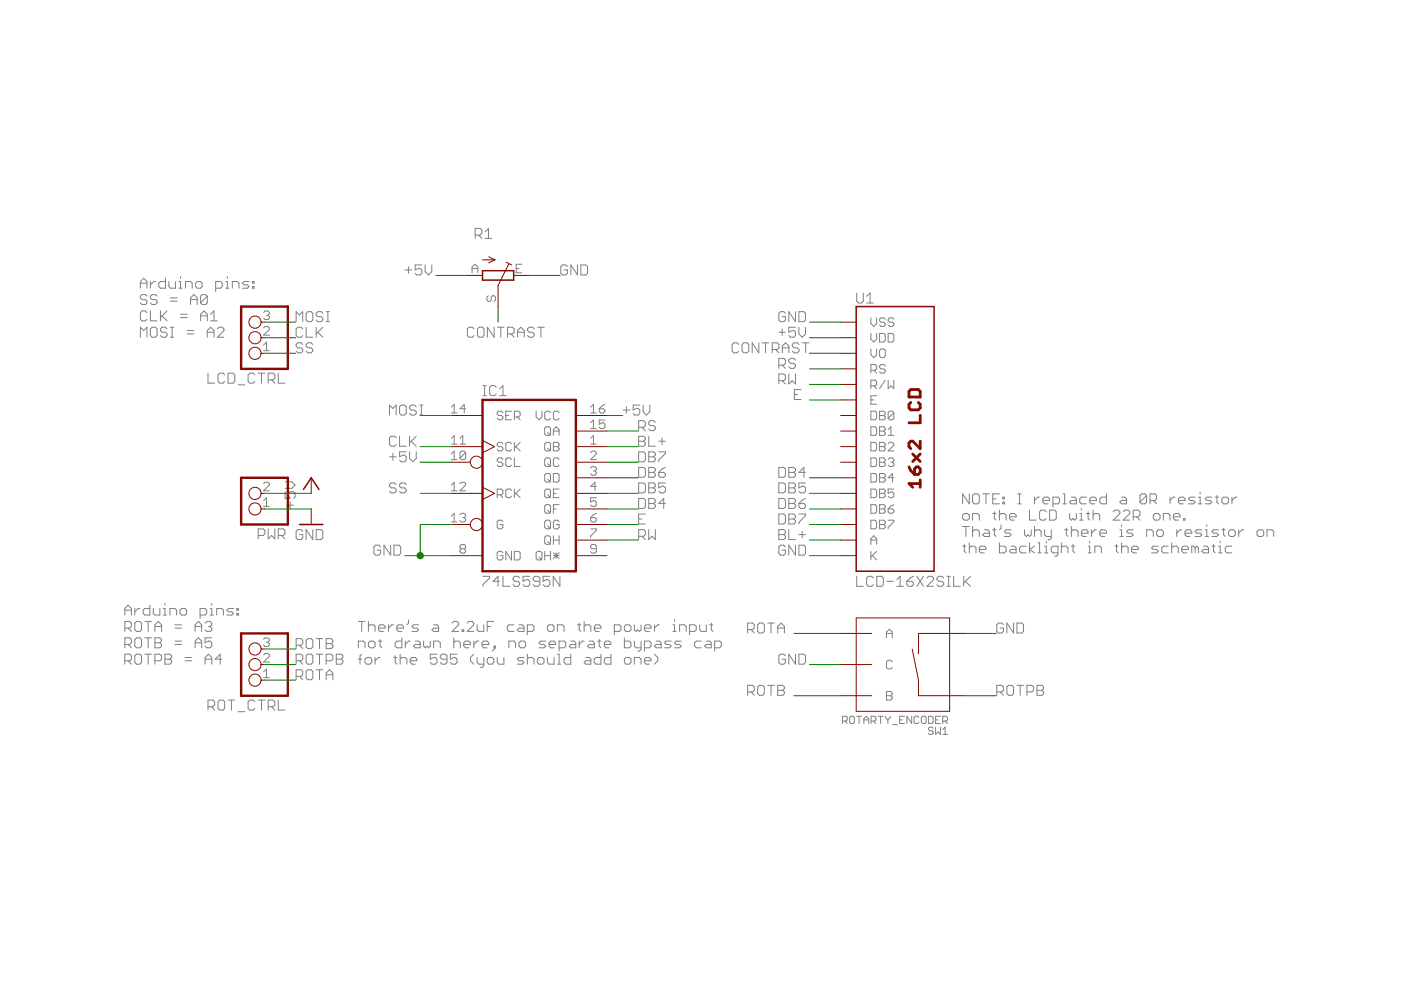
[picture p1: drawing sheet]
<?xml version="1.0" encoding="utf-8"?>
<!DOCTYPE eagle SYSTEM "eagle.dtd">
<!--
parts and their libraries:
SparkFun-Displays: Licensing: CC v3.0 Share-Alike You are welcome to use this library for commercial purposes.
-->
<eagle version="6.5.0">
<drawing>
<settings>
<setting alwaysvectorfont="yes"/>
<setting verticaltext="up"/>
</settings>
<grid distance="0.1" unitdist="inch" unit="inch" style="lines" multiple="1" display="no" altdistance="0.01" altunitdist="inch" altunit="inch"/>
<schematic xreflabel="%F%N/%S.%C%R" xrefpart="/%S.%C%R">
<libraries>
<library name="SparkFun-Displays">
<symbols>
<symbol name="LCD-16X2">
<wire x1="-7.62" y1="22.86" x2="-7.62" y2="-20.32" width="0.254" layer="94"/>
<wire x1="-7.62" y1="-20.32" x2="5.08" y2="-20.32" width="0.254" layer="94"/>
<wire x1="5.08" y1="-20.32" x2="5.08" y2="22.86" width="0.254" layer="94"/>
<wire x1="5.08" y1="22.86" x2="-7.62" y2="22.86" width="0.254" layer="94"/>
<text x="-7.62" y="23.368" size="1.778" layer="95">&gt;Name</text>
<text x="-7.62" y="-22.86" size="1.778" layer="96">&gt;Value</text>
<text x="3.048" y="-6.858" size="2.286" layer="94" ratio="20" rot="R90">16x2 LCD</text>
<pin name="A" x="-10.16" y="-15.24" visible="pin" length="short" direction="pwr"/>
<pin name="DB0" x="-10.16" y="5.08" visible="pin" length="short"/>
<pin name="DB1" x="-10.16" y="2.54" visible="pin" length="short"/>
<pin name="DB2" x="-10.16" y="0" visible="pin" length="short"/>
<pin name="DB3" x="-10.16" y="-2.54" visible="pin" length="short"/>
<pin name="DB4" x="-10.16" y="-5.08" visible="pin" length="short"/>
<pin name="DB5" x="-10.16" y="-7.62" visible="pin" length="short"/>
<pin name="DB6" x="-10.16" y="-10.16" visible="pin" length="short"/>
<pin name="DB7" x="-10.16" y="-12.7" visible="pin" length="short"/>
<pin name="E" x="-10.16" y="7.62" visible="pin" length="short" direction="in"/>
<pin name="K" x="-10.16" y="-17.78" visible="pin" length="short" direction="pwr"/>
<pin name="R/W" x="-10.16" y="10.16" visible="pin" length="short" direction="in"/>
<pin name="RS" x="-10.16" y="12.7" visible="pin" length="short" direction="in"/>
<pin name="VDD" x="-10.16" y="17.78" visible="pin" length="short" direction="pwr"/>
<pin name="VO" x="-10.16" y="15.24" visible="pin" length="short"/>
<pin name="VSS" x="-10.16" y="20.32" visible="pin" length="short" direction="pwr"/>
</symbol>
</symbols>
<devicesets>
<deviceset name="LCD-16X2" prefix="U">
<gates>
<gate name="G$1" symbol="LCD-16X2" x="0" y="0"/>
</gates>
<devices>
<device name="SILK" package="LCD-16X2">
<connects>
<connect gate="G$1" pin="A" pad="15"/>
<connect gate="G$1" pin="DB0" pad="7"/>
<connect gate="G$1" pin="DB1" pad="8"/>
<connect gate="G$1" pin="DB2" pad="9"/>
<connect gate="G$1" pin="DB3" pad="10"/>
<connect gate="G$1" pin="DB4" pad="11"/>
<connect gate="G$1" pin="DB5" pad="12"/>
<connect gate="G$1" pin="DB6" pad="13"/>
<connect gate="G$1" pin="DB7" pad="14"/>
<connect gate="G$1" pin="E" pad="6"/>
<connect gate="G$1" pin="K" pad="16"/>
<connect gate="G$1" pin="R/W" pad="5"/>
<connect gate="G$1" pin="RS" pad="4"/>
<connect gate="G$1" pin="VDD" pad="2"/>
<connect gate="G$1" pin="VO" pad="3"/>
<connect gate="G$1" pin="VSS" pad="1"/>
</connects>
<technologies>
<technology name=""/>
</technologies>
</device>
<device name="NOSILK" package="LCD-16X2_NOSILK">
<connects>
<connect gate="G$1" pin="A" pad="15"/>
<connect gate="G$1" pin="DB0" pad="7"/>
<connect gate="G$1" pin="DB1" pad="8"/>
<connect gate="G$1" pin="DB2" pad="9"/>
<connect gate="G$1" pin="DB3" pad="10"/>
<connect gate="G$1" pin="DB4" pad="11"/>
<connect gate="G$1" pin="DB5" pad="12"/>
<connect gate="G$1" pin="DB6" pad="13"/>
<connect gate="G$1" pin="DB7" pad="14"/>
<connect gate="G$1" pin="E" pad="6"/>
<connect gate="G$1" pin="K" pad="16"/>
<connect gate="G$1" pin="R/W" pad="5"/>
<connect gate="G$1" pin="RS" pad="4"/>
<connect gate="G$1" pin="VDD" pad="2"/>
<connect gate="G$1" pin="VO" pad="3"/>
<connect gate="G$1" pin="VSS" pad="1"/>
</connects>
<technologies>
<technology name=""/>
</technologies>
</device>
<device name="NOHOLES" package="LCD-16X2_NOHOLES">
<connects>
<connect gate="G$1" pin="A" pad="15"/>
<connect gate="G$1" pin="DB0" pad="7"/>
<connect gate="G$1" pin="DB1" pad="8"/>
<connect gate="G$1" pin="DB2" pad="9"/>
<connect gate="G$1" pin="DB3" pad="10"/>
<connect gate="G$1" pin="DB4" pad="11"/>
<connect gate="G$1" pin="DB5" pad="12"/>
<connect gate="G$1" pin="DB6" pad="13"/>
<connect gate="G$1" pin="DB7" pad="14"/>
<connect gate="G$1" pin="E" pad="6"/>
<connect gate="G$1" pin="K" pad="16"/>
<connect gate="G$1" pin="R/W" pad="5"/>
<connect gate="G$1" pin="RS" pad="4"/>
<connect gate="G$1" pin="VDD" pad="2"/>
<connect gate="G$1" pin="VO" pad="3"/>
<connect gate="G$1" pin="VSS" pad="1"/>
</connects>
<technologies>
<technology name=""/>
</technologies>
</device>
<device name="8X2" package="LCD-8X2">
<connects>
<connect gate="G$1" pin="A" pad="15"/>
<connect gate="G$1" pin="DB0" pad="7"/>
<connect gate="G$1" pin="DB1" pad="8"/>
<connect gate="G$1" pin="DB2" pad="9"/>
<connect gate="G$1" pin="DB3" pad="10"/>
<connect gate="G$1" pin="DB4" pad="11"/>
<connect gate="G$1" pin="DB5" pad="12"/>
<connect gate="G$1" pin="DB6" pad="13"/>
<connect gate="G$1" pin="DB7" pad="14"/>
<connect gate="G$1" pin="E" pad="6"/>
<connect gate="G$1" pin="K" pad="16"/>
<connect gate="G$1" pin="R/W" pad="5"/>
<connect gate="G$1" pin="RS" pad="4"/>
<connect gate="G$1" pin="VDD" pad="2"/>
<connect gate="G$1" pin="VO" pad="3"/>
<connect gate="G$1" pin="VSS" pad="1"/>
</connects>
<technologies>
<technology name=""/>
</technologies>
</device>
<device name="8X2-KIT" package="LCD-8X2-KIT">
<connects>
<connect gate="G$1" pin="A" pad="15"/>
<connect gate="G$1" pin="DB0" pad="7"/>
<connect gate="G$1" pin="DB1" pad="8"/>
<connect gate="G$1" pin="DB2" pad="9"/>
<connect gate="G$1" pin="DB3" pad="10"/>
<connect gate="G$1" pin="DB4" pad="11"/>
<connect gate="G$1" pin="DB5" pad="12"/>
<connect gate="G$1" pin="DB6" pad="13"/>
<connect gate="G$1" pin="DB7" pad="14"/>
<connect gate="G$1" pin="E" pad="6"/>
<connect gate="G$1" pin="K" pad="16"/>
<connect gate="G$1" pin="R/W" pad="5"/>
<connect gate="G$1" pin="RS" pad="4"/>
<connect gate="G$1" pin="VDD" pad="2"/>
<connect gate="G$1" pin="VO" pad="3"/>
<connect gate="G$1" pin="VSS" pad="1"/>
</connects>
<technologies>
<technology name=""/>
</technologies>
</device>
</devices>
</deviceset>
</devicesets>
</library>
<library name="SparkFun-Electromechanical">
<symbols>
<symbol name="ROT_ENCODER">
<pin name="SW+" x="-10.16" y="5.08" visible="off" length="middle"/>
<pin name="SW-" x="-10.16" y="-5.08" visible="off" length="middle"/>
<pin name="B" x="10.16" y="5.08" visible="pin" length="middle" rot="R180"/>
<pin name="C" x="10.16" y="0" visible="pin" length="middle" rot="R180"/>
<pin name="A" x="10.16" y="-5.08" visible="pin" length="middle" rot="R180"/>
<wire x1="-5.08" y1="5.08" x2="-2.54" y2="5.08" width="0.1524" layer="94"/>
<wire x1="-2.54" y1="5.08" x2="-2.54" y2="2.54" width="0.1524" layer="94"/>
<wire x1="-2.54" y1="2.54" x2="-1.524" y2="-2.54" width="0.1524" layer="94"/>
<wire x1="-5.08" y1="-5.08" x2="-2.54" y2="-5.08" width="0.1524" layer="94"/>
<wire x1="-2.54" y1="-5.08" x2="-2.54" y2="-1.778" width="0.1524" layer="94"/>
<wire x1="-7.62" y1="7.62" x2="7.62" y2="7.62" width="0.1524" layer="94"/>
<wire x1="7.62" y1="7.62" x2="7.62" y2="-7.62" width="0.1524" layer="94"/>
<wire x1="7.62" y1="-7.62" x2="-7.62" y2="-7.62" width="0.1524" layer="94"/>
<wire x1="-7.62" y1="-7.62" x2="-7.62" y2="7.62" width="0.1524" layer="94"/>
<text x="-7.62" y="10.16" size="1.27" layer="95">&gt;NAME</text>
<text x="-7.62" y="8.382" size="1.27" layer="96">&gt;VALUE</text>
</symbol>
</symbols>
<devicesets>
<deviceset name="ROTARTY_ENCODER" prefix="SW">
<gates>
<gate name="G$1" symbol="ROT_ENCODER" x="0" y="0"/>
</gates>
<devices>
<device name="" package="ROTARY_ENC_PLAIN">
<connects>
<connect gate="G$1" pin="A" pad="A"/>
<connect gate="G$1" pin="B" pad="B"/>
<connect gate="G$1" pin="C" pad="C"/>
<connect gate="G$1" pin="SW+" pad="SW+"/>
<connect gate="G$1" pin="SW-" pad="SW-"/>
</connects>
<technologies>
<technology name=""/>
</technologies>
</device>
</devices>
</deviceset>
</devicesets>
</library>
<library name="pinhead">
<symbols>
<symbol name="PINHD3">
<wire x1="-6.35" y1="-5.08" x2="1.27" y2="-5.08" width="0.4064" layer="94"/>
<wire x1="1.27" y1="-5.08" x2="1.27" y2="5.08" width="0.4064" layer="94"/>
<wire x1="1.27" y1="5.08" x2="-6.35" y2="5.08" width="0.4064" layer="94"/>
<wire x1="-6.35" y1="5.08" x2="-6.35" y2="-5.08" width="0.4064" layer="94"/>
<text x="-6.35" y="5.715" size="1.778" layer="95">&gt;NAME</text>
<text x="-6.35" y="-7.62" size="1.778" layer="96">&gt;VALUE</text>
<pin name="1" x="-2.54" y="2.54" visible="pad" length="short" direction="pas" function="dot"/>
<pin name="2" x="-2.54" y="0" visible="pad" length="short" direction="pas" function="dot"/>
<pin name="3" x="-2.54" y="-2.54" visible="pad" length="short" direction="pas" function="dot"/>
</symbol>
<symbol name="PINHD2">
<wire x1="-6.35" y1="-2.54" x2="1.27" y2="-2.54" width="0.4064" layer="94"/>
<wire x1="1.27" y1="-2.54" x2="1.27" y2="5.08" width="0.4064" layer="94"/>
<wire x1="1.27" y1="5.08" x2="-6.35" y2="5.08" width="0.4064" layer="94"/>
<wire x1="-6.35" y1="5.08" x2="-6.35" y2="-2.54" width="0.4064" layer="94"/>
<text x="-6.35" y="5.715" size="1.778" layer="95">&gt;NAME</text>
<text x="-6.35" y="-5.08" size="1.778" layer="96">&gt;VALUE</text>
<pin name="1" x="-2.54" y="2.54" visible="pad" length="short" direction="pas" function="dot"/>
<pin name="2" x="-2.54" y="0" visible="pad" length="short" direction="pas" function="dot"/>
</symbol>
</symbols>
<devicesets>
<deviceset name="PINHD-1X3" prefix="JP" uservalue="yes">
<gates>
<gate name="A" symbol="PINHD3" x="0" y="0"/>
</gates>
<devices>
<device name="" package="1X03">
<connects>
<connect gate="A" pin="1" pad="1"/>
<connect gate="A" pin="2" pad="2"/>
<connect gate="A" pin="3" pad="3"/>
</connects>
<technologies>
<technology name=""/>
</technologies>
</device>
<device name="/90" package="1X03/90">
<connects>
<connect gate="A" pin="1" pad="1"/>
<connect gate="A" pin="2" pad="2"/>
<connect gate="A" pin="3" pad="3"/>
</connects>
<technologies>
<technology name=""/>
</technologies>
</device>
</devices>
</deviceset>
<deviceset name="PINHD-1X2" prefix="JP" uservalue="yes">
<gates>
<gate name="G$1" symbol="PINHD2" x="0" y="0"/>
</gates>
<devices>
<device name="" package="1X02">
<connects>
<connect gate="G$1" pin="1" pad="1"/>
<connect gate="G$1" pin="2" pad="2"/>
</connects>
<technologies>
<technology name=""/>
</technologies>
</device>
<device name="/90" package="1X02/90">
<connects>
<connect gate="G$1" pin="1" pad="1"/>
<connect gate="G$1" pin="2" pad="2"/>
</connects>
<technologies>
<technology name=""/>
</technologies>
</device>
</devices>
</deviceset>
</devicesets>
</library>
<library name="SparkFun-DigitalIC">
<symbols>
<symbol name="74595">
<wire x1="-5.08" y1="-15.24" x2="10.16" y2="-15.24" width="0.4064" layer="94"/>
<wire x1="10.16" y1="-15.24" x2="10.16" y2="12.7" width="0.4064" layer="94"/>
<wire x1="10.16" y1="12.7" x2="-5.08" y2="12.7" width="0.4064" layer="94"/>
<wire x1="-5.08" y1="12.7" x2="-5.08" y2="-15.24" width="0.4064" layer="94"/>
<text x="-5.08" y="13.335" size="1.778" layer="95">&gt;NAME</text>
<text x="-5.08" y="-17.78" size="1.778" layer="96">&gt;VALUE</text>
<pin name="QB" x="15.24" y="5.08" length="middle" direction="hiz" rot="R180"/>
<pin name="QC" x="15.24" y="2.54" length="middle" direction="hiz" rot="R180"/>
<pin name="QD" x="15.24" y="0" length="middle" direction="hiz" rot="R180"/>
<pin name="QE" x="15.24" y="-2.54" length="middle" direction="hiz" rot="R180"/>
<pin name="QF" x="15.24" y="-5.08" length="middle" direction="hiz" rot="R180"/>
<pin name="QG" x="15.24" y="-7.62" length="middle" direction="hiz" rot="R180"/>
<pin name="QH" x="15.24" y="-10.16" length="middle" direction="hiz" rot="R180"/>
<pin name="SCL" x="-10.16" y="2.54" length="middle" direction="in" function="dot"/>
<pin name="SCK" x="-10.16" y="5.08" length="middle" direction="in" function="clk"/>
<pin name="RCK" x="-10.16" y="-2.54" length="middle" direction="in" function="clk"/>
<pin name="G" x="-10.16" y="-7.62" length="middle" direction="in" function="dot"/>
<pin name="SER" x="-10.16" y="10.16" length="middle" direction="in"/>
<pin name="QA" x="15.24" y="7.62" length="middle" direction="hiz" rot="R180"/>
<pin name="QH*" x="15.24" y="-12.7" length="middle" direction="hiz" rot="R180"/>
<pin name="GND" x="-10.16" y="-12.7" length="middle" direction="pwr"/>
<pin name="VCC" x="15.24" y="10.16" length="middle" direction="pwr" rot="R180"/>
</symbol>
</symbols>
<devicesets>
<deviceset name="74*595" prefix="IC">
<gates>
<gate name="A" symbol="74595" x="22.86" y="0"/>
</gates>
<devices>
<device name="N" package="DIL16">
<connects>
<connect gate="A" pin="G" pad="13"/>
<connect gate="A" pin="GND" pad="8"/>
<connect gate="A" pin="QA" pad="15"/>
<connect gate="A" pin="QB" pad="1"/>
<connect gate="A" pin="QC" pad="2"/>
<connect gate="A" pin="QD" pad="3"/>
<connect gate="A" pin="QE" pad="4"/>
<connect gate="A" pin="QF" pad="5"/>
<connect gate="A" pin="QG" pad="6"/>
<connect gate="A" pin="QH" pad="7"/>
<connect gate="A" pin="QH*" pad="9"/>
<connect gate="A" pin="RCK" pad="12"/>
<connect gate="A" pin="SCK" pad="11"/>
<connect gate="A" pin="SCL" pad="10"/>
<connect gate="A" pin="SER" pad="14"/>
<connect gate="A" pin="VCC" pad="16"/>
</connects>
<technologies>
<technology name="LS"/>
</technologies>
</device>
<device name="D" package="SO16">
<connects>
<connect gate="A" pin="G" pad="13"/>
<connect gate="A" pin="GND" pad="8"/>
<connect gate="A" pin="QA" pad="15"/>
<connect gate="A" pin="QB" pad="1"/>
<connect gate="A" pin="QC" pad="2"/>
<connect gate="A" pin="QD" pad="3"/>
<connect gate="A" pin="QE" pad="4"/>
<connect gate="A" pin="QF" pad="5"/>
<connect gate="A" pin="QG" pad="6"/>
<connect gate="A" pin="QH" pad="7"/>
<connect gate="A" pin="QH*" pad="9"/>
<connect gate="A" pin="RCK" pad="12"/>
<connect gate="A" pin="SCK" pad="11"/>
<connect gate="A" pin="SCL" pad="10"/>
<connect gate="A" pin="SER" pad="14"/>
<connect gate="A" pin="VCC" pad="16"/>
</connects>
<technologies>
<technology name="LS"/>
</technologies>
</device>
<device name="FK" package="LCC20">
<connects>
<connect gate="A" pin="G" pad="17"/>
<connect gate="A" pin="GND" pad="10"/>
<connect gate="A" pin="QA" pad="19"/>
<connect gate="A" pin="QB" pad="2"/>
<connect gate="A" pin="QC" pad="3"/>
<connect gate="A" pin="QD" pad="4"/>
<connect gate="A" pin="QE" pad="5"/>
<connect gate="A" pin="QF" pad="7"/>
<connect gate="A" pin="QG" pad="8"/>
<connect gate="A" pin="QH" pad="9"/>
<connect gate="A" pin="QH*" pad="12"/>
<connect gate="A" pin="RCK" pad="15"/>
<connect gate="A" pin="SCK" pad="14"/>
<connect gate="A" pin="SCL" pad="13"/>
<connect gate="A" pin="SER" pad="18"/>
<connect gate="A" pin="VCC" pad="20"/>
</connects>
<technologies>
<technology name="LS"/>
</technologies>
</device>
<device name="" package="TSSOP16">
<connects>
<connect gate="A" pin="G" pad="13"/>
<connect gate="A" pin="GND" pad="8"/>
<connect gate="A" pin="QA" pad="15"/>
<connect gate="A" pin="QB" pad="1"/>
<connect gate="A" pin="QC" pad="2"/>
<connect gate="A" pin="QD" pad="3"/>
<connect gate="A" pin="QE" pad="4"/>
<connect gate="A" pin="QF" pad="5"/>
<connect gate="A" pin="QG" pad="6"/>
<connect gate="A" pin="QH" pad="7"/>
<connect gate="A" pin="QH*" pad="9"/>
<connect gate="A" pin="RCK" pad="12"/>
<connect gate="A" pin="SCK" pad="11"/>
<connect gate="A" pin="SCL" pad="10"/>
<connect gate="A" pin="SER" pad="14"/>
<connect gate="A" pin="VCC" pad="16"/>
</connects>
<technologies>
<technology name=""/>
</technologies>
</device>
</devices>
</deviceset>
</devicesets>
</library>
<library name="supply1">
<symbols>
<symbol name="GND">
<wire x1="-1.905" y1="0" x2="1.905" y2="0" width="0.254" layer="94"/>
<text x="-2.54" y="-2.54" size="1.778" layer="96">&gt;VALUE</text>
<pin name="GND" x="0" y="2.54" visible="off" length="short" direction="sup" rot="R270"/>
</symbol>
<symbol name="+5V">
<wire x1="1.27" y1="-1.905" x2="0" y2="0" width="0.254" layer="94"/>
<wire x1="0" y1="0" x2="-1.27" y2="-1.905" width="0.254" layer="94"/>
<text x="-2.54" y="-5.08" size="1.778" layer="96" rot="R90">&gt;VALUE</text>
<pin name="+5V" x="0" y="-2.54" visible="off" length="short" direction="sup" rot="R90"/>
</symbol>
</symbols>
<devicesets>
<deviceset name="GND" prefix="GND">
<gates>
<gate name="1" symbol="GND" x="0" y="0"/>
</gates>
<devices>
<device name="">
<technologies>
<technology name=""/>
</technologies>
</device>
</devices>
</deviceset>
<deviceset name="+5V" prefix="P+">
<gates>
<gate name="1" symbol="+5V" x="0" y="0"/>
</gates>
<devices>
<device name="">
<technologies>
<technology name=""/>
</technologies>
</device>
</devices>
</deviceset>
</devicesets>
</library>
<library name="pot">
<symbols>
<symbol name="TPOT">
<wire x1="-0.762" y1="2.54" x2="-0.762" y2="-2.54" width="0.254" layer="94"/>
<wire x1="0.762" y1="-2.54" x2="0.762" y2="2.54" width="0.254" layer="94"/>
<wire x1="2.54" y1="0" x2="1.651" y2="0" width="0.1524" layer="94"/>
<wire x1="1.651" y1="0" x2="-1.8796" y2="1.7526" width="0.1524" layer="94"/>
<wire x1="0.762" y1="2.54" x2="-0.762" y2="2.54" width="0.254" layer="94"/>
<wire x1="-0.762" y1="-2.54" x2="0.762" y2="-2.54" width="0.254" layer="94"/>
<wire x1="-2.54" y1="-2.54" x2="-2.54" y2="-0.508" width="0.1524" layer="94"/>
<wire x1="-2.54" y1="-0.508" x2="-3.048" y2="-1.524" width="0.1524" layer="94"/>
<wire x1="-2.54" y1="-0.508" x2="-2.032" y2="-1.524" width="0.1524" layer="94"/>
<wire x1="-2.1597" y1="1.2939" x2="-1.7018" y2="2.2352" width="0.1524" layer="94"/>
<text x="-5.969" y="-3.81" size="1.778" layer="95" rot="R90">&gt;NAME</text>
<text x="-3.81" y="-3.81" size="1.778" layer="96" rot="R90">&gt;VALUE</text>
<pin name="A" x="0" y="-5.08" visible="pad" length="short" direction="pas" rot="R90"/>
<pin name="E" x="0" y="5.08" visible="pad" length="short" direction="pas" rot="R270"/>
<pin name="S" x="5.08" y="0" visible="pad" length="short" direction="pas" rot="R180"/>
</symbol>
</symbols>
<devicesets>
<deviceset name="TRIM_EU-" prefix="R" uservalue="yes">
<gates>
<gate name="1" symbol="TPOT" x="0" y="0"/>
</gates>
<devices>
<device name="B25P" package="B25P">
<connects>
<connect gate="1" pin="A" pad="A"/>
<connect gate="1" pin="E" pad="E"/>
<connect gate="1" pin="S" pad="S"/>
</connects>
<technologies>
<technology name=""/>
</technologies>
</device>
<device name="B25U" package="B25U">
<connects>
<connect gate="1" pin="A" pad="A"/>
<connect gate="1" pin="E" pad="E"/>
<connect gate="1" pin="S" pad="S"/>
</connects>
<technologies>
<technology name=""/>
</technologies>
</device>
<device name="B25V" package="B25V">
<connects>
<connect gate="1" pin="A" pad="A"/>
<connect gate="1" pin="E" pad="E"/>
<connect gate="1" pin="S" pad="S"/>
</connects>
<technologies>
<technology name=""/>
</technologies>
</device>
<device name="B25X" package="B25X">
<connects>
<connect gate="1" pin="A" pad="A"/>
<connect gate="1" pin="E" pad="E"/>
<connect gate="1" pin="S" pad="S"/>
</connects>
<technologies>
<technology name=""/>
</technologies>
</device>
<device name="B64W" package="B64W">
<connects>
<connect gate="1" pin="A" pad="A"/>
<connect gate="1" pin="E" pad="E"/>
<connect gate="1" pin="S" pad="S"/>
</connects>
<technologies>
<technology name=""/>
</technologies>
</device>
<device name="B64Y" package="B64Y">
<connects>
<connect gate="1" pin="A" pad="A"/>
<connect gate="1" pin="E" pad="E"/>
<connect gate="1" pin="S" pad="S"/>
</connects>
<technologies>
<technology name=""/>
</technologies>
</device>
<device name="B90P" package="SP19L">
<connects>
<connect gate="1" pin="A" pad="A"/>
<connect gate="1" pin="E" pad="E"/>
<connect gate="1" pin="S" pad="S"/>
</connects>
<technologies>
<technology name=""/>
</technologies>
</device>
<device name="CA6H" package="CA6H">
<connects>
<connect gate="1" pin="A" pad="A"/>
<connect gate="1" pin="E" pad="E"/>
<connect gate="1" pin="S" pad="S"/>
</connects>
<technologies>
<technology name=""/>
</technologies>
</device>
<device name="CA6V" package="CA6V">
<connects>
<connect gate="1" pin="A" pad="A"/>
<connect gate="1" pin="E" pad="E"/>
<connect gate="1" pin="S" pad="S"/>
</connects>
<technologies>
<technology name=""/>
</technologies>
</device>
<device name="CA9H" package="CA9H">
<connects>
<connect gate="1" pin="A" pad="A"/>
<connect gate="1" pin="E" pad="E"/>
<connect gate="1" pin="S" pad="S"/>
</connects>
<technologies>
<technology name=""/>
</technologies>
</device>
<device name="CA9V" package="CA9V">
<connects>
<connect gate="1" pin="A" pad="A"/>
<connect gate="1" pin="E" pad="E"/>
<connect gate="1" pin="S" pad="S"/>
</connects>
<technologies>
<technology name=""/>
</technologies>
</device>
<device name="CA14V" package="CA14V">
<connects>
<connect gate="1" pin="A" pad="A"/>
<connect gate="1" pin="E" pad="E"/>
<connect gate="1" pin="S" pad="S"/>
</connects>
<technologies>
<technology name=""/>
</technologies>
</device>
<device name="CA14H" package="CA14H">
<connects>
<connect gate="1" pin="A" pad="A"/>
<connect gate="1" pin="E" pad="E"/>
<connect gate="1" pin="S" pad="S"/>
</connects>
<technologies>
<technology name=""/>
</technologies>
</device>
<device name="CT6" package="CT6">
<connects>
<connect gate="1" pin="A" pad="A"/>
<connect gate="1" pin="E" pad="E"/>
<connect gate="1" pin="S" pad="S"/>
</connects>
<technologies>
<technology name=""/>
</technologies>
</device>
<device name="ECP10P" package="ECP10P">
<connects>
<connect gate="1" pin="A" pad="A"/>
<connect gate="1" pin="E" pad="E"/>
<connect gate="1" pin="S" pad="S"/>
</connects>
<technologies>
<technology name=""/>
</technologies>
</device>
<device name="ECP10S" package="ECP10S">
<connects>
<connect gate="1" pin="A" pad="A"/>
<connect gate="1" pin="E" pad="E"/>
<connect gate="1" pin="S" pad="S"/>
</connects>
<technologies>
<technology name=""/>
</technologies>
</device>
<device name="LI10" package="LI10">
<connects>
<connect gate="1" pin="A" pad="A"/>
<connect gate="1" pin="E" pad="E"/>
<connect gate="1" pin="S" pad="S"/>
</connects>
<technologies>
<technology name=""/>
</technologies>
</device>
<device name="LI15" package="LI15">
<connects>
<connect gate="1" pin="A" pad="A"/>
<connect gate="1" pin="E" pad="E"/>
<connect gate="1" pin="S" pad="S"/>
</connects>
<technologies>
<technology name=""/>
</technologies>
</device>
<device name="RJ6" package="RJ6">
<connects>
<connect gate="1" pin="A" pad="A"/>
<connect gate="1" pin="E" pad="E"/>
<connect gate="1" pin="S" pad="S"/>
</connects>
<technologies>
<technology name=""/>
</technologies>
</device>
<device name="RJ6S" package="RJ6S">
<connects>
<connect gate="1" pin="A" pad="A"/>
<connect gate="1" pin="E" pad="E"/>
<connect gate="1" pin="S" pad="S"/>
</connects>
<technologies>
<technology name=""/>
</technologies>
</device>
<device name="RJ9W" package="RJ9W">
<connects>
<connect gate="1" pin="A" pad="A"/>
<connect gate="1" pin="E" pad="E"/>
<connect gate="1" pin="S" pad="S"/>
</connects>
<technologies>
<technology name=""/>
</technologies>
</device>
<device name="RS3" package="RS3">
<connects>
<connect gate="1" pin="A" pad="A"/>
<connect gate="1" pin="E" pad="E"/>
<connect gate="1" pin="S" pad="S"/>
</connects>
<technologies>
<technology name=""/>
</technologies>
</device>
<device name="S43P" package="SP19L">
<connects>
<connect gate="1" pin="A" pad="A"/>
<connect gate="1" pin="E" pad="E"/>
<connect gate="1" pin="S" pad="S"/>
</connects>
<technologies>
<technology name=""/>
</technologies>
</device>
<device name="S63P" package="S63P">
<connects>
<connect gate="1" pin="A" pad="A"/>
<connect gate="1" pin="E" pad="E"/>
<connect gate="1" pin="S" pad="S"/>
</connects>
<technologies>
<technology name=""/>
</technologies>
</device>
<device name="S63S" package="S63S">
<connects>
<connect gate="1" pin="A" pad="A"/>
<connect gate="1" pin="E" pad="E"/>
<connect gate="1" pin="S" pad="S"/>
</connects>
<technologies>
<technology name=""/>
</technologies>
</device>
<device name="S63X" package="S63X">
<connects>
<connect gate="1" pin="A" pad="A"/>
<connect gate="1" pin="E" pad="E"/>
<connect gate="1" pin="S" pad="S"/>
</connects>
<technologies>
<technology name=""/>
</technologies>
</device>
<device name="S64W" package="S64W">
<connects>
<connect gate="1" pin="A" pad="A"/>
<connect gate="1" pin="E" pad="E"/>
<connect gate="1" pin="S" pad="S"/>
</connects>
<technologies>
<technology name=""/>
</technologies>
</device>
<device name="S64Y" package="S64Y">
<connects>
<connect gate="1" pin="A" pad="A"/>
<connect gate="1" pin="E" pad="E"/>
<connect gate="1" pin="S" pad="S"/>
</connects>
<technologies>
<technology name=""/>
</technologies>
</device>
<device name="S75H" package="S75H">
<connects>
<connect gate="1" pin="A" pad="A"/>
<connect gate="1" pin="E" pad="E"/>
<connect gate="1" pin="S" pad="S"/>
</connects>
<technologies>
<technology name=""/>
</technologies>
</device>
<device name="S75P" package="S75P">
<connects>
<connect gate="1" pin="A" pad="A"/>
<connect gate="1" pin="E" pad="E"/>
<connect gate="1" pin="S" pad="S"/>
</connects>
<technologies>
<technology name=""/>
</technologies>
</device>
<device name="SP19L" package="SP19L">
<connects>
<connect gate="1" pin="A" pad="A"/>
<connect gate="1" pin="E" pad="E"/>
<connect gate="1" pin="S" pad="S"/>
</connects>
<technologies>
<technology name=""/>
</technologies>
</device>
<device name="ST10" package="ST10">
<connects>
<connect gate="1" pin="A" pad="A"/>
<connect gate="1" pin="E" pad="E"/>
<connect gate="1" pin="S" pad="S"/>
</connects>
<technologies>
<technology name=""/>
</technologies>
</device>
<device name="ST15" package="ST15">
<connects>
<connect gate="1" pin="A" pad="A"/>
<connect gate="1" pin="E" pad="E"/>
<connect gate="1" pin="S" pad="S"/>
</connects>
<technologies>
<technology name=""/>
</technologies>
</device>
<device name="T189" package="SP19LKN">
<connects>
<connect gate="1" pin="A" pad="A"/>
<connect gate="1" pin="E" pad="E"/>
<connect gate="1" pin="S" pad="S"/>
</connects>
<technologies>
<technology name=""/>
</technologies>
</device>
<device name="PT10" package="PT-10">
<connects>
<connect gate="1" pin="A" pad="A"/>
<connect gate="1" pin="E" pad="E"/>
<connect gate="1" pin="S" pad="S"/>
</connects>
<technologies>
<technology name=""/>
</technologies>
</device>
<device name="PT10S" package="PT-10S">
<connects>
<connect gate="1" pin="A" pad="A"/>
<connect gate="1" pin="E" pad="E"/>
<connect gate="1" pin="S" pad="S"/>
</connects>
<technologies>
<technology name=""/>
</technologies>
</device>
<device name="PTSPIN" package="PT-SPIN">
<connects>
<connect gate="1" pin="A" pad="A"/>
<connect gate="1" pin="E" pad="E"/>
<connect gate="1" pin="S" pad="S"/>
</connects>
<technologies>
<technology name=""/>
</technologies>
</device>
<device name="CIP20C-4MM" package="CIP20C-4MM">
<connects>
<connect gate="1" pin="A" pad="A"/>
<connect gate="1" pin="E" pad="E"/>
<connect gate="1" pin="S" pad="S"/>
</connects>
<technologies>
<technology name=""/>
</technologies>
</device>
<device name="CIP20C-6MM" package="CIP20C-6MM">
<connects>
<connect gate="1" pin="A" pad="A"/>
<connect gate="1" pin="E" pad="E"/>
<connect gate="1" pin="S" pad="S"/>
</connects>
<technologies>
<technology name=""/>
</technologies>
</device>
<device name="SM-42/43A" package="SM-42/43A">
<connects>
<connect gate="1" pin="A" pad="1"/>
<connect gate="1" pin="E" pad="3"/>
<connect gate="1" pin="S" pad="2"/>
</connects>
<technologies>
<technology name=""/>
</technologies>
</device>
<device name="SM-42/43B" package="SM-42/43B">
<connects>
<connect gate="1" pin="A" pad="1"/>
<connect gate="1" pin="E" pad="3"/>
<connect gate="1" pin="S" pad="2"/>
</connects>
<technologies>
<technology name=""/>
</technologies>
</device>
<device name="SM-42/43W" package="SM-42/43W">
<connects>
<connect gate="1" pin="A" pad="1"/>
<connect gate="1" pin="E" pad="3"/>
<connect gate="1" pin="S" pad="2"/>
</connects>
<technologies>
<technology name=""/>
</technologies>
</device>
<device name="SM-42/43X" package="SM-42/43X">
<connects>
<connect gate="1" pin="A" pad="1"/>
<connect gate="1" pin="E" pad="3"/>
<connect gate="1" pin="S" pad="2"/>
</connects>
<technologies>
<technology name=""/>
</technologies>
</device>
<device name="3223G" package="3223G">
<connects>
<connect gate="1" pin="A" pad="1"/>
<connect gate="1" pin="E" pad="3"/>
<connect gate="1" pin="S" pad="2"/>
</connects>
<technologies>
<technology name=""/>
</technologies>
</device>
<device name="3223J" package="3223J">
<connects>
<connect gate="1" pin="A" pad="1"/>
<connect gate="1" pin="E" pad="3"/>
<connect gate="1" pin="S" pad="2"/>
</connects>
<technologies>
<technology name=""/>
</technologies>
</device>
<device name="3223W" package="3223W">
<connects>
<connect gate="1" pin="A" pad="1"/>
<connect gate="1" pin="E" pad="3"/>
<connect gate="1" pin="S" pad="2"/>
</connects>
<technologies>
<technology name=""/>
</technologies>
</device>
</devices>
</deviceset>
</devicesets>
</library>
</libraries>
<attributes>
</attributes>
<variantdefs>
</variantdefs>
<classes>
<class number="0" name="default" width="0" drill="0">
</class>
</classes>
<parts>
<part name="U1" library="SparkFun-Displays" deviceset="LCD-16X2" device="SILK"/>
<part name="SW1" library="SparkFun-Electromechanical" deviceset="ROTARTY_ENCODER" device=""/>
<part name="ROT_CTRL" library="pinhead" deviceset="PINHD-1X3" device=""/>
<part name="LCD_CTRL" library="pinhead" deviceset="PINHD-1X3" device=""/>
<part name="IC1" library="SparkFun-DigitalIC" deviceset="74*595" device="N" technology="LS"/>
<part name="PWR" library="pinhead" deviceset="PINHD-1X2" device=""/>
<part name="GND1" library="supply1" deviceset="GND" device=""/>
<part name="P+1" library="supply1" deviceset="+5V" device=""/>
<part name="R1" library="pot" deviceset="TRIM_EU-" device="S64W"/>
</parts>
<sheets>
<sheet>
<plain>
<text x="175.26" y="40.64" size="1.778" layer="97" rot="R180">NOTE: I replaced a 0R resistor 
on the LCD with 22R one.
That's why there is no resistor on
the backlight in the schematic</text>
<text x="-10.16" y="66.04" size="1.778" layer="97">Arduino pins:
SS = A0
CLK = A1
MOSI = A2</text>
<text x="-12.7" y="12.7" size="1.778" layer="97">Arduino pins:
ROTA = A3
ROTB = A5
ROTPB = A4</text>
<text x="25.4" y="12.7" size="1.778" layer="97">There's a 2.2uF cap on the power input
not drawn here, no separate bypass cap
for the 595 (you should add one)</text>
</plain>
<instances>
<instance part="U1" gate="G$1" x="114.3" y="48.26"/>
<instance part="SW1" gate="G$1" x="114.3" y="12.7" rot="R180"/>
<instance part="ROT_CTRL" gate="A" x="7.62" y="12.7" rot="R180"/>
<instance part="LCD_CTRL" gate="A" x="7.62" y="66.04" rot="R180"/>
<instance part="IC1" gate="A" x="50.8" y="43.18"/>
<instance part="PWR" gate="G$1" x="7.62" y="40.64" rot="R180"/>
<instance part="GND1" gate="1" x="17.78" y="35.56"/>
<instance part="P+1" gate="1" x="17.78" y="43.18"/>
<instance part="R1" gate="1" x="48.26" y="76.2" rot="R270"/>
</instances>
<busses>
</busses>
<nets>
<net name="GND" class="0">
<segment>
<pinref part="PWR" gate="G$1" pin="1"/>
<wire x1="10.16" y1="38.1" x2="17.78" y2="38.1" width="0.1524" layer="91"/>
<pinref part="GND1" gate="1" pin="GND"/>
</segment>
<segment>
<pinref part="U1" gate="G$1" pin="VSS"/>
<wire x1="104.14" y1="68.58" x2="99.06" y2="68.58" width="0.1524" layer="91"/>
<label x="93.98" y="68.58" size="1.778" layer="95"/>
</segment>
<segment>
<pinref part="U1" gate="G$1" pin="K"/>
<wire x1="104.14" y1="30.48" x2="99.06" y2="30.48" width="0.1524" layer="91"/>
<label x="93.98" y="30.48" size="1.778" layer="95"/>
</segment>
<segment>
<pinref part="SW1" gate="G$1" pin="SW-"/>
<wire x1="124.46" y1="17.78" x2="129.54" y2="17.78" width="0.1524" layer="91"/>
<label x="129.54" y="17.78" size="1.778" layer="95"/>
</segment>
<segment>
<pinref part="SW1" gate="G$1" pin="C"/>
<wire x1="104.14" y1="12.7" x2="99.06" y2="12.7" width="0.1524" layer="91"/>
<label x="93.98" y="12.7" size="1.778" layer="95"/>
</segment>
<segment>
<pinref part="IC1" gate="A" pin="G"/>
<wire x1="40.64" y1="35.56" x2="35.56" y2="35.56" width="0.1524" layer="91"/>
<pinref part="IC1" gate="A" pin="GND"/>
<wire x1="40.64" y1="30.48" x2="35.56" y2="30.48" width="0.1524" layer="91"/>
<wire x1="35.56" y1="35.56" x2="35.56" y2="30.48" width="0.1524" layer="91"/>
<wire x1="35.56" y1="30.48" x2="33.02" y2="30.48" width="0.1524" layer="91"/>
<junction x="35.56" y="30.48"/>
<label x="27.94" y="30.48" size="1.778" layer="95"/>
</segment>
<segment>
<pinref part="R1" gate="1" pin="E"/>
<wire x1="53.34" y1="76.2" x2="58.42" y2="76.2" width="0.1524" layer="91"/>
<label x="58.42" y="76.2" size="1.778" layer="95"/>
</segment>
</net>
<net name="+5V" class="0">
<segment>
<pinref part="PWR" gate="G$1" pin="2"/>
<wire x1="10.16" y1="40.64" x2="17.78" y2="40.64" width="0.1524" layer="91"/>
<pinref part="P+1" gate="1" pin="+5V"/>
</segment>
<segment>
<pinref part="IC1" gate="A" pin="VCC"/>
<wire x1="66.04" y1="53.34" x2="68.58" y2="53.34" width="0.1524" layer="91"/>
<label x="68.58" y="53.34" size="1.778" layer="95"/>
</segment>
<segment>
<pinref part="U1" gate="G$1" pin="VDD"/>
<wire x1="104.14" y1="66.04" x2="99.06" y2="66.04" width="0.1524" layer="91"/>
<label x="93.98" y="66.04" size="1.778" layer="95"/>
</segment>
<segment>
<pinref part="IC1" gate="A" pin="SCL"/>
<wire x1="40.64" y1="45.72" x2="35.56" y2="45.72" width="0.1524" layer="91"/>
<label x="30.48" y="45.72" size="1.778" layer="95"/>
</segment>
<segment>
<pinref part="R1" gate="1" pin="A"/>
<wire x1="43.18" y1="76.2" x2="38.1" y2="76.2" width="0.1524" layer="91"/>
<label x="33.02" y="76.2" size="1.778" layer="95"/>
</segment>
</net>
<net name="ROTPB" class="0">
<segment>
<pinref part="SW1" gate="G$1" pin="SW+"/>
<wire x1="124.46" y1="7.62" x2="129.54" y2="7.62" width="0.1524" layer="91"/>
<label x="129.54" y="7.62" size="1.778" layer="95"/>
</segment>
<segment>
<pinref part="ROT_CTRL" gate="A" pin="2"/>
<wire x1="10.16" y1="12.7" x2="15.24" y2="12.7" width="0.1524" layer="91"/>
<label x="15.24" y="12.7" size="1.778" layer="95"/>
</segment>
</net>
<net name="ROTA" class="0">
<segment>
<pinref part="SW1" gate="G$1" pin="A"/>
<wire x1="104.14" y1="17.78" x2="96.52" y2="17.78" width="0.1524" layer="91"/>
<label x="88.9" y="17.78" size="1.778" layer="95"/>
</segment>
<segment>
<pinref part="ROT_CTRL" gate="A" pin="1"/>
<wire x1="10.16" y1="10.16" x2="15.24" y2="10.16" width="0.1524" layer="91"/>
<label x="15.24" y="10.16" size="1.778" layer="95"/>
</segment>
</net>
<net name="ROTB" class="0">
<segment>
<pinref part="SW1" gate="G$1" pin="B"/>
<wire x1="104.14" y1="7.62" x2="96.52" y2="7.62" width="0.1524" layer="91"/>
<label x="88.9" y="7.62" size="1.778" layer="95"/>
</segment>
<segment>
<pinref part="ROT_CTRL" gate="A" pin="3"/>
<wire x1="10.16" y1="15.24" x2="15.24" y2="15.24" width="0.1524" layer="91"/>
<label x="15.24" y="15.24" size="1.778" layer="95"/>
</segment>
</net>
<net name="MOSI" class="0">
<segment>
<pinref part="LCD_CTRL" gate="A" pin="3"/>
<wire x1="10.16" y1="68.58" x2="15.24" y2="68.58" width="0.1524" layer="91"/>
<label x="15.24" y="68.58" size="1.778" layer="95"/>
</segment>
<segment>
<pinref part="IC1" gate="A" pin="SER"/>
<wire x1="40.64" y1="53.34" x2="35.56" y2="53.34" width="0.1524" layer="91"/>
<label x="30.48" y="53.34" size="1.778" layer="95"/>
</segment>
</net>
<net name="CLK" class="0">
<segment>
<pinref part="IC1" gate="A" pin="SCK"/>
<wire x1="40.64" y1="48.26" x2="35.56" y2="48.26" width="0.1524" layer="91"/>
<label x="30.48" y="48.26" size="1.778" layer="95"/>
</segment>
<segment>
<pinref part="LCD_CTRL" gate="A" pin="2"/>
<wire x1="10.16" y1="66.04" x2="15.24" y2="66.04" width="0.1524" layer="91"/>
<label x="15.24" y="66.04" size="1.778" layer="95"/>
</segment>
</net>
<net name="SS" class="0">
<segment>
<pinref part="IC1" gate="A" pin="RCK"/>
<wire x1="40.64" y1="40.64" x2="35.56" y2="40.64" width="0.1524" layer="91"/>
<label x="30.48" y="40.64" size="1.778" layer="95"/>
</segment>
<segment>
<pinref part="LCD_CTRL" gate="A" pin="1"/>
<wire x1="10.16" y1="63.5" x2="15.24" y2="63.5" width="0.1524" layer="91"/>
<label x="15.24" y="63.5" size="1.778" layer="95"/>
</segment>
</net>
<net name="CONTRAST" class="0">
<segment>
<pinref part="U1" gate="G$1" pin="VO"/>
<wire x1="104.14" y1="63.5" x2="99.06" y2="63.5" width="0.1524" layer="91"/>
<label x="86.36" y="63.5" size="1.778" layer="95"/>
</segment>
<segment>
<pinref part="R1" gate="1" pin="S"/>
<wire x1="48.26" y1="71.12" x2="48.26" y2="68.58" width="0.1524" layer="91"/>
<label x="43.18" y="66.04" size="1.778" layer="95"/>
</segment>
</net>
<net name="RS" class="0">
<segment>
<pinref part="U1" gate="G$1" pin="RS"/>
<wire x1="104.14" y1="60.96" x2="99.06" y2="60.96" width="0.1524" layer="91"/>
<label x="93.98" y="60.96" size="1.778" layer="95"/>
</segment>
<segment>
<pinref part="IC1" gate="A" pin="QA"/>
<wire x1="66.04" y1="50.8" x2="71.12" y2="50.8" width="0.1524" layer="91"/>
<label x="71.12" y="50.8" size="1.778" layer="95"/>
</segment>
</net>
<net name="RW" class="0">
<segment>
<pinref part="U1" gate="G$1" pin="R/W"/>
<wire x1="104.14" y1="58.42" x2="99.06" y2="58.42" width="0.1524" layer="91"/>
<label x="93.98" y="58.42" size="1.778" layer="95"/>
</segment>
<segment>
<pinref part="IC1" gate="A" pin="QH"/>
<wire x1="66.04" y1="33.02" x2="71.12" y2="33.02" width="0.1524" layer="91"/>
<label x="71.12" y="33.02" size="1.778" layer="95"/>
</segment>
</net>
<net name="E" class="0">
<segment>
<pinref part="U1" gate="G$1" pin="E"/>
<wire x1="104.14" y1="55.88" x2="99.06" y2="55.88" width="0.1524" layer="91"/>
<label x="96.52" y="55.88" size="1.778" layer="95"/>
</segment>
<segment>
<pinref part="IC1" gate="A" pin="QG"/>
<wire x1="66.04" y1="35.56" x2="71.12" y2="35.56" width="0.1524" layer="91"/>
<label x="71.12" y="35.56" size="1.778" layer="95"/>
</segment>
</net>
<net name="BL+" class="0">
<segment>
<pinref part="U1" gate="G$1" pin="A"/>
<wire x1="104.14" y1="33.02" x2="99.06" y2="33.02" width="0.1524" layer="91"/>
<label x="93.98" y="33.02" size="1.778" layer="95"/>
</segment>
<segment>
<pinref part="IC1" gate="A" pin="QB"/>
<wire x1="66.04" y1="48.26" x2="71.12" y2="48.26" width="0.1524" layer="91"/>
<label x="71.12" y="48.26" size="1.778" layer="95"/>
</segment>
</net>
<net name="DB7" class="0">
<segment>
<pinref part="U1" gate="G$1" pin="DB7"/>
<wire x1="104.14" y1="35.56" x2="99.06" y2="35.56" width="0.1524" layer="91"/>
<label x="93.98" y="35.56" size="1.778" layer="95"/>
</segment>
<segment>
<pinref part="IC1" gate="A" pin="QC"/>
<wire x1="66.04" y1="45.72" x2="71.12" y2="45.72" width="0.1524" layer="91"/>
<label x="71.12" y="45.72" size="1.778" layer="95"/>
</segment>
</net>
<net name="DB6" class="0">
<segment>
<pinref part="U1" gate="G$1" pin="DB6"/>
<wire x1="104.14" y1="38.1" x2="99.06" y2="38.1" width="0.1524" layer="91"/>
<label x="93.98" y="38.1" size="1.778" layer="95"/>
</segment>
<segment>
<pinref part="IC1" gate="A" pin="QD"/>
<wire x1="66.04" y1="43.18" x2="71.12" y2="43.18" width="0.1524" layer="91"/>
<label x="71.12" y="43.18" size="1.778" layer="95"/>
</segment>
</net>
<net name="DB5" class="0">
<segment>
<pinref part="U1" gate="G$1" pin="DB5"/>
<wire x1="104.14" y1="40.64" x2="99.06" y2="40.64" width="0.1524" layer="91"/>
<label x="93.98" y="40.64" size="1.778" layer="95"/>
</segment>
<segment>
<pinref part="IC1" gate="A" pin="QE"/>
<wire x1="66.04" y1="40.64" x2="71.12" y2="40.64" width="0.1524" layer="91"/>
<label x="71.12" y="40.64" size="1.778" layer="95"/>
</segment>
</net>
<net name="DB4" class="0">
<segment>
<pinref part="U1" gate="G$1" pin="DB4"/>
<wire x1="104.14" y1="43.18" x2="99.06" y2="43.18" width="0.1524" layer="91"/>
<label x="93.98" y="43.18" size="1.778" layer="95"/>
</segment>
<segment>
<pinref part="IC1" gate="A" pin="QF"/>
<wire x1="66.04" y1="38.1" x2="71.12" y2="38.1" width="0.1524" layer="91"/>
<label x="71.12" y="38.1" size="1.778" layer="95"/>
</segment>
</net>
</nets>
</sheet>
</sheets>
</schematic>
</drawing>
<compatibility>
<note version="6.3" minversion="6.2.2" severity="warning">
Since Version 6.2.2 text objects can contain more than one line,
which will not be processed correctly with this version.
</note>
</compatibility>
</eagle>
